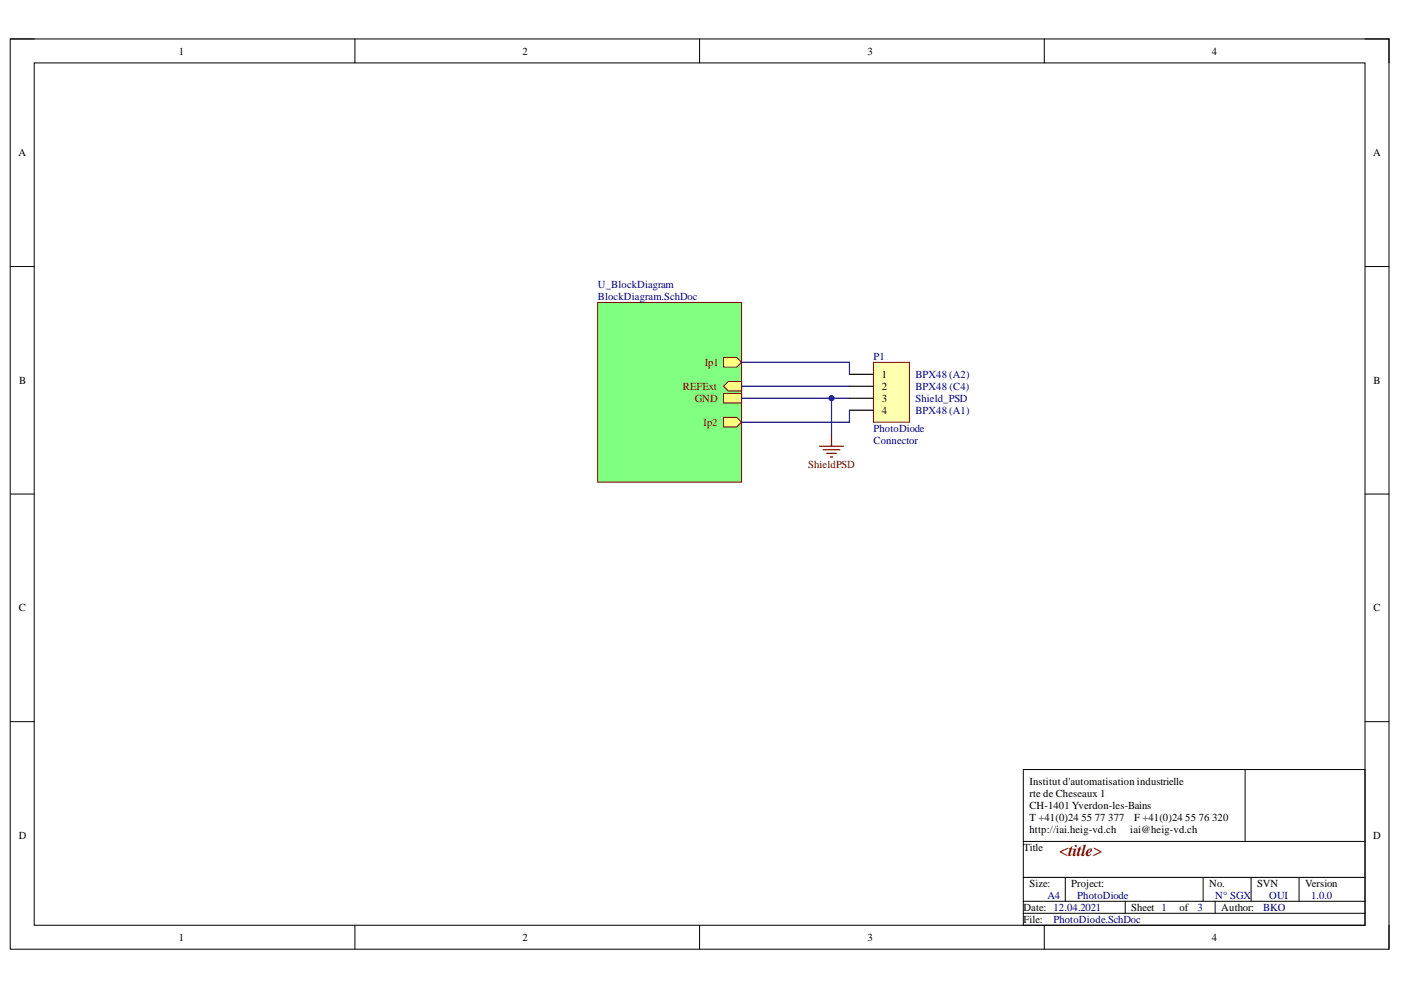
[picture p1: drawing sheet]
<svg xmlns="http://www.w3.org/2000/svg" width="297mm" height="210mm" viewBox="0 0 297 210" stroke-linecap="round" stroke-linejoin="round" font-family="sans-serif">
<path d="M2.2 8.3h292.3v193h-292.3z" fill="none" stroke="#000" stroke-width=".21"/>
<path d="M7.3 13.3h282.1v182.9h-282.1z" fill-rule="evenodd" fill="#fff"/>
<g fill="none" stroke="#000" stroke-width=".21">
<path d="M2.2 8.3h5.1M7.3 13.3h282.1v182.9h-282.1zM75.2 8.3v5M148.3 8.3v5M221.4 8.3v5M289.4 8.3h5.1v5M2.2 56.5h5.1M289.4 56.5h5.1M2.2 104.8h5.1M289.4 104.8h5.1M2.2 153h5.1M289.4 153h5.1"/>
<path d="M217 163.2h72.4v33h-72.4zM217 178.4h72.4M264 163.2v15.2M75.3 196.2v5.1M148.3 196.2v5.1M217 193.6h72.4M217 191.1h72.4M217 186h72.4M221.4 196.2v5.1M225.9 186v5.1M238.6 191.1v2.5M255.1 186v5.1"/>
<path d="M257.6 191.1v2.5M265.3 186v5.1M275.4 186v5.1M294.5 196.2v5.1"/>
</g>
<path d="M126.7 64.1h30.5v38.1h-30.5z" fill-rule="evenodd" fill="#80ff80"/>
<path d="M126.7 64.1h30.5v38.1h-30.5z" fill="none" stroke="#800000" stroke-width=".21"/>
<path d="M153.4 75.8h2.8l1 1-1 1h-2.8z" fill-rule="evenodd" fill="#ffff80"/>
<path d="M153.4 75.8h2.8l1 1-1 1h-2.8z" fill="none" stroke="#800000" stroke-width=".21"/>
<path d="M153.4 88.5h2.8l1 1-1 1h-2.8z" fill-rule="evenodd" fill="#ffff80"/>
<path d="M153.4 88.5h2.8l1 1-1 1h-2.8z" fill="none" stroke="#800000" stroke-width=".21"/>
<path d="M153.4 83.4h3.8v2.1h-3.8z" fill-rule="evenodd" fill="#ffff80"/>
<path d="M153.4 83.4h3.8v2.1h-3.8z" fill="none" stroke="#800000" stroke-width=".21"/>
<path d="M153.4 81.9l1-1h2.8v2h-2.8z" fill-rule="evenodd" fill="#ffff80"/>
<path d="M153.4 81.9l1-1h2.8v2h-2.8z" fill="none" stroke="#800000" stroke-width=".21"/>
<path d="M185.2 76.8h7.6v12.7h-7.6z" fill-rule="evenodd" fill="#ffffb0"/>
<path d="M185.2 76.8h7.6v12.7h-7.6z" fill="none" stroke="#800000" stroke-width=".21"/>
<path d="M180.1 79.4h5.1M180.1 81.9h5.1M180.1 84.4h5.1M180.1 87h5.1" fill="none" stroke="#000" stroke-width=".26"/>
<path d="M173.7 94.6h5.1M174.5 95.4h3.6M175.3 96.1h2M176 96.9h.5M176.3 92.1v2.5" fill="none" stroke="#800000" stroke-width=".26"/>
<path d="M157.2 76.8h22.9v2.6M157.2 81.9h22.9M176.3 84.4v7.7M180.1 87v2.5h-22.9" fill="none" stroke="#000080" stroke-width=".26"/>
<circle cx="176.3" cy="84.4" r=".51" fill="#000080"/>
<circle cx="176.3" cy="84.4" r=".51" fill="none" stroke="#000080" stroke-width=".21"/>
<path d="M157.2 84.4h22.9" fill="none" stroke="#000080" stroke-width=".26"/>
<circle cx="176.3" cy="84.4" r=".51" fill="#000080"/>
<circle cx="176.3" cy="84.4" r=".51" fill="none" stroke="#000080" stroke-width=".21"/>
<text font-size="3.5" fill="#800000" x="224.6" y="181.5">&lt;title&gt;</text>
<g font-size="2.3">
<text x="37.9" y="11.6">1</text>
<text x="110.8" y="11.6">2</text>
<text x="183.9" y="11.6">3</text>
<text x="256.9" y="11.6">4</text>
<text x="3.9" y="33.1">A</text>
<text x="291.2" y="33.1">A</text>
<text x="4.1" y="81.4">B</text>
<text x="187" y="80.1">1</text>
<text x="187" y="82.6">2</text>
<text x="291.2" y="81.4">B</text>
<text x="187" y="85.2">3</text>
<text x="187" y="87.7">4</text>
<text x="4" y="129.6">C</text>
<text x="291.2" y="129.6">C</text>
<text x="218.3" y="166.4">Institut d'automatisation industrielle</text>
<text x="218.3" y="169">rte de Cheseaux 1</text>
<text x="218.3" y="171.5">CH-1401 Yverdon-les-Bains</text>
<text x="4" y="177.8">D</text>
<text x="218.3" y="174">T +41(0)24</text>
<text x="218.3" y="176.6">http://iai.heig-vd.ch</text>
<text x="229.3" y="174">55</text>
<text x="232.1" y="174">77</text>
<text x="235" y="174">377</text>
<text x="239.6" y="176.6">iai@heig-vd.ch</text>
<text x="240.5" y="174">F +41(0)24</text>
<text x="251.3" y="174">55</text>
<text x="254.1" y="174">76</text>
<text x="257" y="174">320</text>
<text x="291.2" y="177.8">D</text>
<text x="217" y="180.5">Title</text>
<text x="218.3" y="188.1">Size:</text>
<text x="227.1" y="188.1">Project:</text>
<text x="256.4" y="188.1">No.</text>
<text x="266.5" y="188.1">SVN</text>
<text x="276.7" y="188.1">Version</text>
<text x="217" y="193.1">Date: 12.04.2021</text>
<text x="217" y="195.7">File:</text>
<text x="239.8" y="193.1">Sheet 1</text>
<text x="250.1" y="193.1">of</text>
<text x="258.9" y="193.1">Author:</text>
<text x="37.9" y="199.5">1</text>
<text x="110.8" y="199.5">2</text>
<text x="183.9" y="199.5">3</text>
<text x="256.9" y="199.5">4</text>
</g>
<g font-size="2.3" fill="#000080">
<text x="126.8" y="61.1">U_BlockDiagram</text>
<text x="126.8" y="63.6">BlockDiagram.SchDoc</text>
<text x="185.2" y="76.3">P1</text>
<text x="194.1" y="80.1">BPX48 (A2)</text>
<text x="194.1" y="82.6">BPX48 (C4)</text>
<text x="194.1" y="85.2">Shield_PSD</text>
<text x="194.1" y="87.7">BPX48 (A1)</text>
<text x="185.2" y="94.1">Connector</text>
<text x="185.2" y="91.5">PhotoDiode</text>
<text x="222.1" y="190.6">A4</text>
<text x="228.4" y="190.6">PhotoDiode</text>
<text x="257.7" y="190.6">N° SGX</text>
<text x="269.1" y="190.6">OUI</text>
<text x="278" y="190.6">1.0.0</text>
<text x="223.3" y="195.7">PhotoDiode.SchDoc</text>
<text x="253.9" y="193.1">3</text>
<text x="267.8" y="193.1">BKO</text>
</g>
<g font-size="2.3" fill="#800000">
<text x="149.4" y="77.5">Ip1</text>
<text x="144.8" y="82.6">REFExt</text>
<text x="147.3" y="85.2">GND</text>
<text x="149.2" y="90.2">Ip2</text>
<text x="171.3" y="99.2">ShieldPSD</text>
</g>
</svg>
